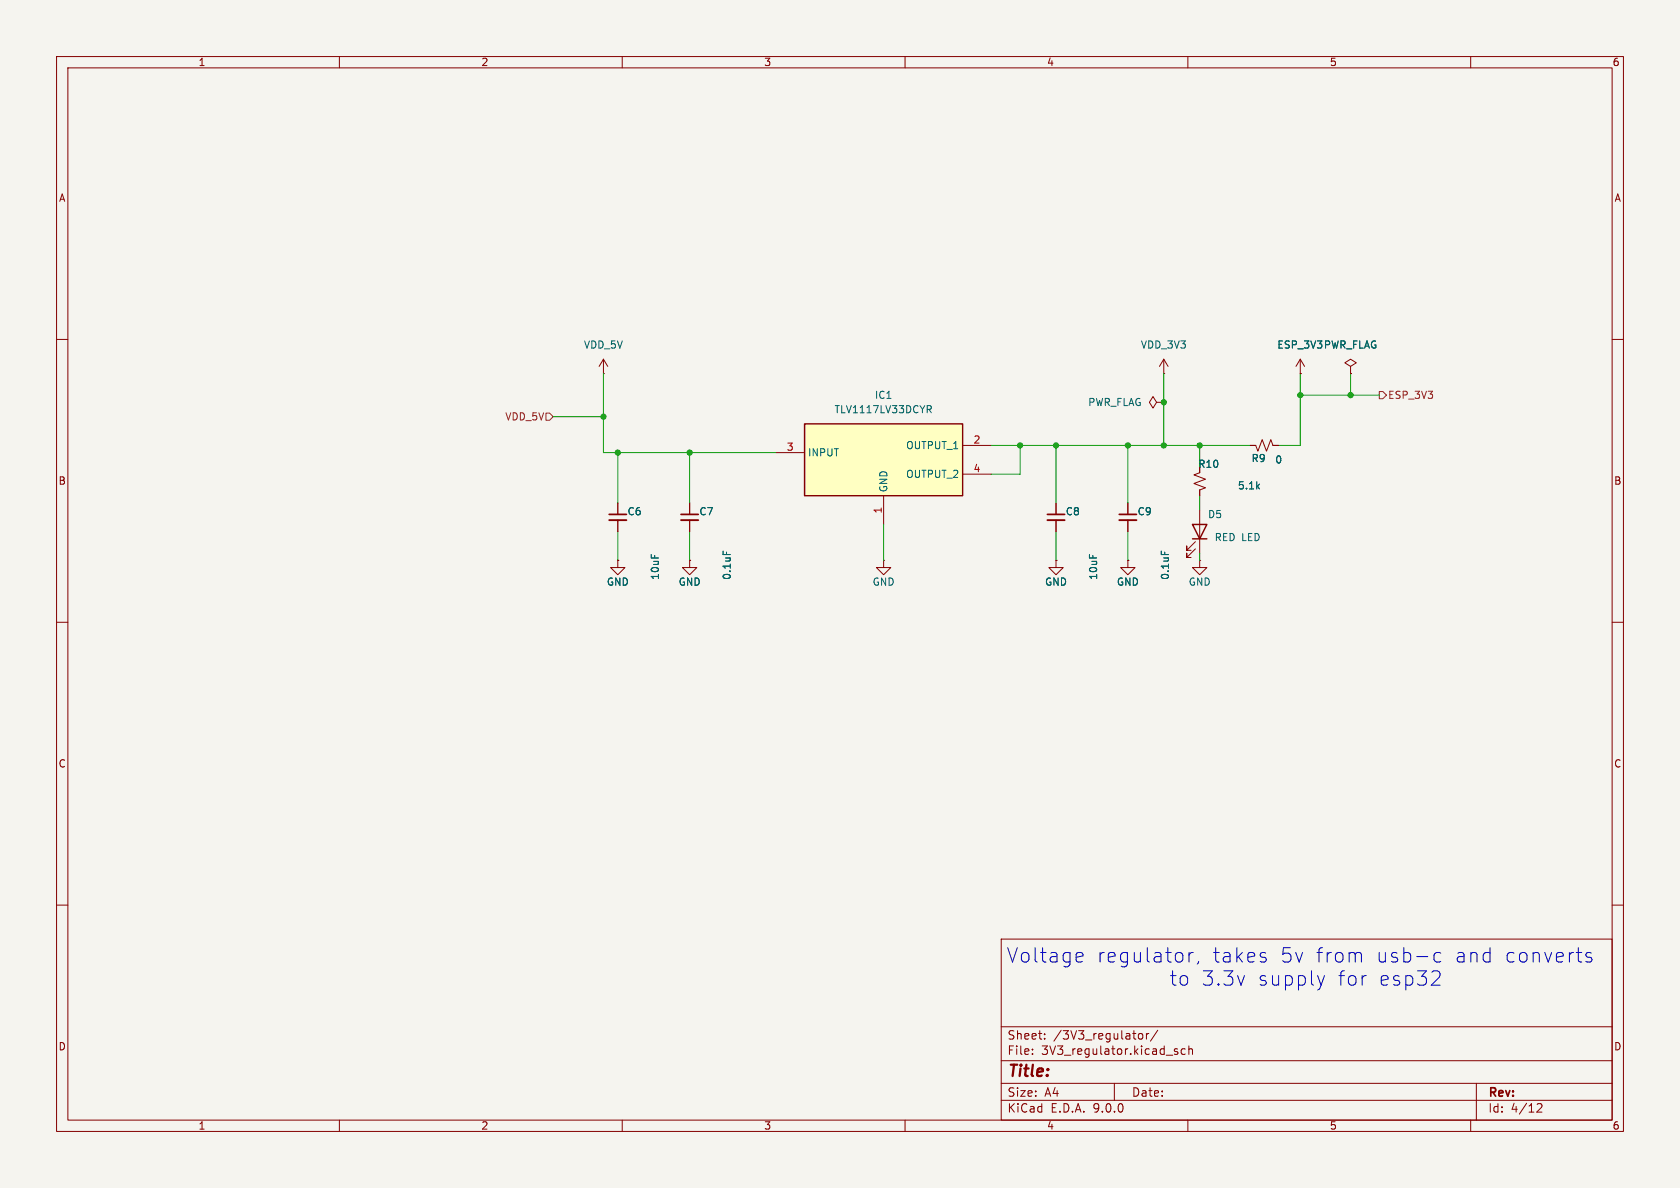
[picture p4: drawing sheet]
(kicad_sch
 (version 20250114)
 (generator "eeschema")
 (generator_version "9.0")
 (paper "A4")
 (lib_symbols
  (symbol "Device:C_Small"
   (pin_numbers (hide yes))
   (pin_names
    (offset 0.254) (hide yes)) (exclude_from_sim no) (in_bom yes) (on_board yes)
   (property "Reference" "C" (at 0.254 1.778 0) (effects (font (size 1.27 1.27)) (justify left)))
   (property "Value" "C_Small" (at 0.254 -2.032 0) (effects (font (size 1.27 1.27)) (justify left)))
   (property "Footprint" "" (at 0 0 0) (effects (font (size 1.27 1.27)) (hide yes)))
   (property "Datasheet" "~" (at 0 0 0) (effects (font (size 1.27 1.27)) (hide yes)))
   (property "Description" "Unpolarized capacitor, small symbol" (at 0 0 0) (effects (font (size 1.27 1.27)) (hide yes)))
   (symbol "C_Small_0_1"
    (polyline (pts (xy -1.524 0.508) (xy 1.524 0.508)) (stroke (width 0.3048) (type default)) (fill (type none)))
    (polyline (pts (xy -1.524 -0.508) (xy 1.524 -0.508)) (stroke (width 0.3302) (type default)) (fill (type none))))
   (symbol "C_Small_1_1"
    (pin passive line (at 0 2.54 270) (length 2.032) (name "~" (effects (font (size 1.27 1.27)))) (number "1" (effects (font (size 1.27 1.27)))))
    (pin passive line (at 0 -2.54 90) (length 2.032) (name "~" (effects (font (size 1.27 1.27)))) (number "2" (effects (font (size 1.27 1.27))))))
   (embedded_fonts no))
  (symbol "Device:LED"
   (pin_numbers (hide yes))
   (pin_names
    (offset 1.016) (hide yes)) (exclude_from_sim no) (in_bom yes) (on_board yes)
   (property "Reference" "D" (at 0 2.54 0) (effects (font (size 1.27 1.27))))
   (property "Value" "LED" (at 0 -2.54 0) (effects (font (size 1.27 1.27))))
   (property "Footprint" "" (at 0 0 0) (effects (font (size 1.27 1.27)) (hide yes)))
   (property "Datasheet" "~" (at 0 0 0) (effects (font (size 1.27 1.27)) (hide yes)))
   (property "Description" "Light emitting diode" (at 0 0 0) (effects (font (size 1.27 1.27)) (hide yes)))
   (property "Sim.Pins" "1=K 2=A" (at 0 0 0) (effects (font (size 1.27 1.27)) (hide yes)))
   (symbol "LED_0_1"
    (polyline (pts (xy -3.048 -0.762) (xy -4.572 -2.286) (xy -3.81 -2.286) (xy -4.572 -2.286) (xy -4.572 -1.524)) (stroke (width 0) (type default)) (fill (type none)))
    (polyline (pts (xy -1.778 -0.762) (xy -3.302 -2.286) (xy -2.54 -2.286) (xy -3.302 -2.286) (xy -3.302 -1.524)) (stroke (width 0) (type default)) (fill (type none)))
    (polyline (pts (xy -1.27 0) (xy 1.27 0)) (stroke (width 0) (type default)) (fill (type none)))
    (polyline (pts (xy -1.27 -1.27) (xy -1.27 1.27)) (stroke (width 0.254) (type default)) (fill (type none)))
    (polyline (pts (xy 1.27 -1.27) (xy 1.27 1.27) (xy -1.27 0) (xy 1.27 -1.27)) (stroke (width 0.254) (type default)) (fill (type none))))
   (symbol "LED_1_1"
    (pin passive line (at -3.81 0 0) (length 2.54) (name "K" (effects (font (size 1.27 1.27)))) (number "1" (effects (font (size 1.27 1.27)))))
    (pin passive line (at 3.81 0 180) (length 2.54) (name "A" (effects (font (size 1.27 1.27)))) (number "2" (effects (font (size 1.27 1.27))))))
   (embedded_fonts no))
  (symbol "Device:R_Small_US"
   (pin_numbers (hide yes))
   (pin_names
    (offset 0.254) (hide yes)) (exclude_from_sim no) (in_bom yes) (on_board yes)
   (property "Reference" "R" (at 0.762 0.508 0) (effects (font (size 1.27 1.27)) (justify left)))
   (property "Value" "R_Small_US" (at 0.762 -1.016 0) (effects (font (size 1.27 1.27)) (justify left)))
   (property "Footprint" "" (at 0 0 0) (effects (font (size 1.27 1.27)) (hide yes)))
   (property "Datasheet" "~" (at 0 0 0) (effects (font (size 1.27 1.27)) (hide yes)))
   (property "Description" "Resistor, small US symbol" (at 0 0 0) (effects (font (size 1.27 1.27)) (hide yes)))
   (symbol "R_Small_US_1_1"
    (polyline (pts (xy 0 1.524) (xy 1.016 1.143) (xy 0 0.762) (xy -1.016 0.381) (xy 0 0)) (stroke (width 0) (type default)) (fill (type none)))
    (polyline (pts (xy 0 0) (xy 1.016 -0.381) (xy 0 -0.762) (xy -1.016 -1.143) (xy 0 -1.524)) (stroke (width 0) (type default)) (fill (type none)))
    (pin passive line (at 0 2.54 270) (length 1.016) (name "~" (effects (font (size 1.27 1.27)))) (number "1" (effects (font (size 1.27 1.27)))))
    (pin passive line (at 0 -2.54 90) (length 1.016) (name "~" (effects (font (size 1.27 1.27)))) (number "2" (effects (font (size 1.27 1.27))))))
   (embedded_fonts no))
  (symbol "TLV1117LV33DCYR:TLV1117LV33DCYR" (exclude_from_sim no) (in_bom yes) (on_board yes)
   (property "Reference" "IC" (at 34.29 7.62 0) (effects (font (size 1.27 1.27)) (justify left top)))
   (property "Value" "TLV1117LV33DCYR" (at 34.29 5.08 0) (effects (font (size 1.27 1.27)) (justify left top)))
   (property "Footprint" "SOT230P700X180-4N" (at 34.29 -94.92 0) (effects (font (size 1.27 1.27)) (justify left top) (hide yes)))
   (property "Datasheet" "http://www.ti.com/lit/gpn/tlv1117lv" (at 34.29 -194.92 0) (effects (font (size 1.27 1.27)) (justify left top) (hide yes)))
   (property "Description" "1-A, Positive Fixed Voltage, Low-Dropout Regulator" (at 0 0 0) (effects (font (size 1.27 1.27)) (hide yes)))
   (property "Height" "1.8" (at 34.29 -394.92 0) (effects (font (size 1.27 1.27)) (justify left top) (hide yes)))
   (property "Mouser Part Number" "595-TLV1117LV33DCYR" (at 34.29 -494.92 0) (effects (font (size 1.27 1.27)) (justify left top) (hide yes)))
   (property "Mouser Price/Stock" "https://www.mouser.co.uk/ProductDetail/Texas-Instruments/TLV1117LV33DCYR?qs=tEz3BkPb1rwzXMb8FiWhow%3D%3D" (at 34.29 -594.92 0) (effects (font (size 1.27 1.27)) (justify left top) (hide yes)))
   (property "Manufacturer_Name" "Texas Instruments" (at 34.29 -694.92 0) (effects (font (size 1.27 1.27)) (justify left top) (hide yes)))
   (property "Manufacturer_Part_Number" "TLV1117LV33DCYR" (at 34.29 -794.92 0) (effects (font (size 1.27 1.27)) (justify left top) (hide yes)))
   (symbol "TLV1117LV33DCYR_1_1"
    (rectangle (start 5.08 2.54) (end 33.02 -10.16) (stroke (width 0.254) (type default)) (fill (type background)))
    (pin passive line (at 0 -2.54 0) (length 5.08) (name "INPUT" (effects (font (size 1.27 1.27)))) (number "3" (effects (font (size 1.27 1.27)))))
    (pin passive line (at 19.05 -15.24 90) (length 5.08) (name "GND" (effects (font (size 1.27 1.27)))) (number "1" (effects (font (size 1.27 1.27)))))
    (pin passive line (at 38.1 -1.27 180) (length 5.08) (name "OUTPUT_1" (effects (font (size 1.27 1.27)))) (number "2" (effects (font (size 1.27 1.27)))))
    (pin passive line (at 38.1 -6.35 180) (length 5.08) (name "OUTPUT_2" (effects (font (size 1.27 1.27)))) (number "4" (effects (font (size 1.27 1.27))))))
   (embedded_fonts no))
  (symbol "power:GND"
   (power)
   (pin_numbers (hide yes))
   (pin_names
    (offset 0) (hide yes)) (exclude_from_sim no) (in_bom yes) (on_board yes)
   (property "Reference" "#PWR" (at 0 -6.35 0) (effects (font (size 1.27 1.27)) (hide yes)))
   (property "Value" "GND" (at 0 -3.81 0) (effects (font (size 1.27 1.27))))
   (property "Footprint" "" (at 0 0 0) (effects (font (size 1.27 1.27)) (hide yes)))
   (property "Datasheet" "" (at 0 0 0) (effects (font (size 1.27 1.27)) (hide yes)))
   (property "Description" "Power symbol creates a global label with name \"GND\" , ground" (at 0 0 0) (effects (font (size 1.27 1.27)) (hide yes)))
   (symbol "GND_0_1"
    (polyline (pts (xy 0 0) (xy 0 -1.27) (xy 1.27 -1.27) (xy 0 -2.54) (xy -1.27 -1.27) (xy 0 -1.27)) (stroke (width 0) (type default)) (fill (type none))))
   (symbol "GND_1_1"
    (pin power_in line (at 0 0 270) (length 0) (name "~" (effects (font (size 1.27 1.27)))) (number "1" (effects (font (size 1.27 1.27))))))
   (embedded_fonts no))
  (symbol "power:PWR_FLAG"
   (power)
   (pin_numbers (hide yes))
   (pin_names
    (offset 0) (hide yes)) (exclude_from_sim no) (in_bom yes) (on_board yes)
   (property "Reference" "#FLG" (at 0 1.905 0) (effects (font (size 1.27 1.27)) (hide yes)))
   (property "Value" "PWR_FLAG" (at 0 3.81 0) (effects (font (size 1.27 1.27))))
   (property "Footprint" "" (at 0 0 0) (effects (font (size 1.27 1.27)) (hide yes)))
   (property "Datasheet" "~" (at 0 0 0) (effects (font (size 1.27 1.27)) (hide yes)))
   (property "Description" "Special symbol for telling ERC where power comes from" (at 0 0 0) (effects (font (size 1.27 1.27)) (hide yes)))
   (symbol "PWR_FLAG_0_0"
    (pin power_out line (at 0 0 90) (length 0) (name "~" (effects (font (size 1.27 1.27)))) (number "1" (effects (font (size 1.27 1.27))))))
   (symbol "PWR_FLAG_0_1"
    (polyline (pts (xy 0 0) (xy 0 1.27) (xy -1.016 1.905) (xy 0 2.54) (xy 1.016 1.905) (xy 0 1.27)) (stroke (width 0) (type default)) (fill (type none))))
   (embedded_fonts no))
  (symbol "power:VDD"
   (power)
   (pin_numbers (hide yes))
   (pin_names
    (offset 0) (hide yes)) (exclude_from_sim no) (in_bom yes) (on_board yes)
   (property "Reference" "#PWR" (at 0 -3.81 0) (effects (font (size 1.27 1.27)) (hide yes)))
   (property "Value" "VDD" (at 0 3.556 0) (effects (font (size 1.27 1.27))))
   (property "Footprint" "" (at 0 0 0) (effects (font (size 1.27 1.27)) (hide yes)))
   (property "Datasheet" "" (at 0 0 0) (effects (font (size 1.27 1.27)) (hide yes)))
   (property "Description" "Power symbol creates a global label with name \"VDD\"" (at 0 0 0) (effects (font (size 1.27 1.27)) (hide yes)))
   (symbol "VDD_0_1"
    (polyline (pts (xy -0.762 1.27) (xy 0 2.54)) (stroke (width 0) (type default)) (fill (type none)))
    (polyline (pts (xy 0 2.54) (xy 0.762 1.27)) (stroke (width 0) (type default)) (fill (type none)))
    (polyline (pts (xy 0 0) (xy 0 2.54)) (stroke (width 0) (type default)) (fill (type none))))
   (symbol "VDD_1_1"
    (pin power_in line (at 0 0 90) (length 0) (name "~" (effects (font (size 1.27 1.27)))) (number "1" (effects (font (size 1.27 1.27))))))
   (embedded_fonts no)))
 (text "Voltage regulator, takes 5v from usb-c and converts \nto 3.3v supply for esp32"
  (exclude_from_sim no)
  (at 230.886 171.196 0)
  (effects (font (size 2.54 2.54))))
 (junction
  (at 212.09 78.74)
  (diameter 0)
  (color 0 0 0 0))
 (junction
  (at 205.74 71.12)
  (diameter 0)
  (color 0 0 0 0))
 (junction
  (at 106.68 73.66)
  (diameter 0)
  (color 0 0 0 0))
 (junction
  (at 205.74 78.74)
  (diameter 0)
  (color 0 0 0 0))
 (junction
  (at 199.39 78.74)
  (diameter 0)
  (color 0 0 0 0))
 (junction
  (at 109.22 80.01)
  (diameter 0)
  (color 0 0 0 0))
 (junction
  (at 121.92 80.01)
  (diameter 0)
  (color 0 0 0 0))
 (junction
  (at 229.87 69.85)
  (diameter 0)
  (color 0 0 0 0))
 (junction
  (at 238.76 69.85)
  (diameter 0)
  (color 0 0 0 0))
 (junction
  (at 186.69 78.74)
  (diameter 0)
  (color 0 0 0 0))
 (junction
  (at 180.34 78.74)
  (diameter 0)
  (color 0 0 0 0))
 (wire
  (pts (xy 199.39 78.74) (xy 199.39 88.9))
  (stroke (width 0) (type default)))
 (wire
  (pts (xy 106.68 73.66) (xy 106.68 80.01))
  (stroke (width 0) (type default)))
 (wire
  (pts (xy 121.92 80.01) (xy 121.92 88.9))
  (stroke (width 0) (type default)))
 (wire
  (pts (xy 205.74 66.04) (xy 205.74 71.12))
  (stroke (width 0) (type default)))
 (wire
  (pts (xy 199.39 93.98) (xy 199.39 99.06))
  (stroke (width 0) (type default)))
 (wire
  (pts (xy 199.39 78.74) (xy 186.69 78.74))
  (stroke (width 0) (type default)))
 (wire
  (pts (xy 175.26 78.74) (xy 180.34 78.74))
  (stroke (width 0) (type default)))
 (wire
  (pts (xy 229.87 69.85) (xy 238.76 69.85))
  (stroke (width 0) (type default)))
 (wire
  (pts (xy 229.87 69.85) (xy 229.87 78.74))
  (stroke (width 0) (type default)))
 (wire
  (pts (xy 106.68 80.01) (xy 109.22 80.01))
  (stroke (width 0) (type default)))
 (wire
  (pts (xy 212.09 78.74) (xy 220.98 78.74))
  (stroke (width 0) (type default)))
 (wire
  (pts (xy 109.22 80.01) (xy 121.92 80.01))
  (stroke (width 0) (type default)))
 (wire
  (pts (xy 156.21 92.71) (xy 156.21 99.06))
  (stroke (width 0) (type default)))
 (wire
  (pts (xy 109.22 88.9) (xy 109.22 80.01))
  (stroke (width 0) (type default)))
 (wire
  (pts (xy 180.34 78.74) (xy 180.34 83.82))
  (stroke (width 0) (type default)))
 (wire
  (pts (xy 97.79 73.66) (xy 106.68 73.66))
  (stroke (width 0) (type default)))
 (wire
  (pts (xy 121.92 80.01) (xy 137.16 80.01))
  (stroke (width 0) (type default)))
 (wire
  (pts (xy 212.09 97.79) (xy 212.09 99.06))
  (stroke (width 0) (type default)))
 (wire
  (pts (xy 186.69 78.74) (xy 180.34 78.74))
  (stroke (width 0) (type default)))
 (wire
  (pts (xy 229.87 66.04) (xy 229.87 69.85))
  (stroke (width 0) (type default)))
 (wire
  (pts (xy 175.26 83.82) (xy 180.34 83.82))
  (stroke (width 0) (type default)))
 (wire
  (pts (xy 186.69 78.74) (xy 186.69 88.9))
  (stroke (width 0) (type default)))
 (wire
  (pts (xy 226.06 78.74) (xy 229.87 78.74))
  (stroke (width 0) (type default)))
 (wire
  (pts (xy 199.39 78.74) (xy 205.74 78.74))
  (stroke (width 0) (type default)))
 (wire
  (pts (xy 109.22 93.98) (xy 109.22 99.06))
  (stroke (width 0) (type default)))
 (wire
  (pts (xy 106.68 66.04) (xy 106.68 73.66))
  (stroke (width 0) (type default)))
 (wire
  (pts (xy 205.74 71.12) (xy 205.74 78.74))
  (stroke (width 0) (type default)))
 (wire
  (pts (xy 212.09 82.55) (xy 212.09 78.74))
  (stroke (width 0) (type default)))
 (wire
  (pts (xy 238.76 66.04) (xy 238.76 69.85))
  (stroke (width 0) (type default)))
 (wire
  (pts (xy 121.92 93.98) (xy 121.92 99.06))
  (stroke (width 0) (type default)))
 (wire
  (pts (xy 212.09 87.63) (xy 212.09 90.17))
  (stroke (width 0) (type default)))
 (wire
  (pts (xy 205.74 78.74) (xy 212.09 78.74))
  (stroke (width 0) (type default)))
 (wire
  (pts (xy 238.76 69.85) (xy 243.84 69.85))
  (stroke (width 0) (type default)))
 (wire
  (pts (xy 186.69 93.98) (xy 186.69 99.06))
  (stroke (width 0) (type default)))
 (hierarchical_label "ESP_3V3"
  (shape output)
  (at 243.84 69.85 0)
  (effects (font (size 1.27 1.27)) (justify left)))
 (hierarchical_label "VDD_5V"
  (shape input)
  (at 97.79 73.66 180)
  (effects (font (size 1.27 1.27)) (justify right)))
 (symbol
  (lib_id "power:PWR_FLAG")
  (at 205.74 71.12 90)
  (unit 1)
  (exclude_from_sim no)
  (in_bom yes)
  (on_board yes)
  (dnp no)
  (fields_autoplaced yes)
  (property "Reference" "#FLG05" (at 203.835 71.12 0) (effects (font (size 1.27 1.27)) (hide yes)))
  (property "Value" "PWR_FLAG" (at 201.93 71.1199 90) (effects (font (size 1.27 1.27)) (justify left)))
  (property "Footprint" "" (at 205.74 71.12 0) (effects (font (size 1.27 1.27)) (hide yes)))
  (property "Datasheet" "~" (at 205.74 71.12 0) (effects (font (size 1.27 1.27)) (hide yes)))
  (property "Description" "Special symbol for telling ERC where power comes from" (at 205.74 71.12 0) (effects (font (size 1.27 1.27)) (hide yes)))
  (pin "1"))
 (symbol
  (lib_id "power:GND")
  (at 186.69 99.06 0)
  (mirror y)
  (unit 1)
  (exclude_from_sim no)
  (in_bom yes)
  (on_board yes)
  (dnp no)
  (property "Reference" "#PWR026" (at 186.69 105.41 0) (effects (font (size 1.27 1.27)) (hide yes)))
  (property "Value" "GND" (at 186.69 102.87 0) (effects (font (size 1.27 1.27))))
  (property "Footprint" "" (at 186.69 99.06 0) (effects (font (size 1.27 1.27)) (hide yes)))
  (property "Datasheet" "" (at 186.69 99.06 0) (effects (font (size 1.27 1.27)) (hide yes)))
  (property "Description" "Power symbol creates a global label with name \"GND\" , ground" (at 186.69 99.06 0) (effects (font (size 1.27 1.27)) (hide yes)))
  (pin "1"))
 (symbol
  (lib_id "power:GND")
  (at 109.22 99.06 0)
  (mirror y)
  (unit 1)
  (exclude_from_sim no)
  (in_bom yes)
  (on_board yes)
  (dnp no)
  (property "Reference" "#PWR023" (at 109.22 105.41 0) (effects (font (size 1.27 1.27)) (hide yes)))
  (property "Value" "GND" (at 109.22 102.87 0) (effects (font (size 1.27 1.27))))
  (property "Footprint" "" (at 109.22 99.06 0) (effects (font (size 1.27 1.27)) (hide yes)))
  (property "Datasheet" "" (at 109.22 99.06 0) (effects (font (size 1.27 1.27)) (hide yes)))
  (property "Description" "Power symbol creates a global label with name \"GND\" , ground" (at 109.22 99.06 0) (effects (font (size 1.27 1.27)) (hide yes)))
  (pin "1"))
 (symbol
  (lib_id "Device:C_Small")
  (at 186.69 91.44 0)
  (mirror y)
  (unit 1)
  (exclude_from_sim no)
  (in_bom yes)
  (on_board yes)
  (dnp no)
  (property "Reference" "C8" (at 191.008 90.424 0) (effects (font (size 1.27 1.27)) (justify left)))
  (property "Value" "10uF" (at 193.294 102.616 90) (effects (font (size 1.27 1.27)) (justify left)))
  (property "Footprint" "Capacitor_SMD:C_0805_2012Metric" (at 186.69 91.44 0) (effects (font (size 1.27 1.27)) (hide yes)))
  (property "Datasheet" "~" (at 186.69 91.44 0) (effects (font (size 1.27 1.27)) (hide yes)))
  (property "Description" "Unpolarized capacitor, small symbol" (at 186.69 91.44 0) (effects (font (size 1.27 1.27)) (hide yes)))
  (pin "1")
  (pin "2"))
 (symbol
  (lib_id "power:GND")
  (at 212.09 99.06 0)
  (mirror y)
  (unit 1)
  (exclude_from_sim no)
  (in_bom yes)
  (on_board yes)
  (dnp no)
  (property "Reference" "#PWR028" (at 212.09 105.41 0) (effects (font (size 1.27 1.27)) (hide yes)))
  (property "Value" "GND" (at 212.09 102.87 0) (effects (font (size 1.27 1.27))))
  (property "Footprint" "" (at 212.09 99.06 0) (effects (font (size 1.27 1.27)) (hide yes)))
  (property "Datasheet" "" (at 212.09 99.06 0) (effects (font (size 1.27 1.27)) (hide yes)))
  (property "Description" "Power symbol creates a global label with name \"GND\" , ground" (at 212.09 99.06 0) (effects (font (size 1.27 1.27)) (hide yes)))
  (pin "1"))
 (symbol
  (lib_id "power:GND")
  (at 156.21 99.06 0)
  (mirror y)
  (unit 1)
  (exclude_from_sim no)
  (in_bom yes)
  (on_board yes)
  (dnp no)
  (property "Reference" "#PWR025" (at 156.21 105.41 0) (effects (font (size 1.27 1.27)) (hide yes)))
  (property "Value" "GND" (at 156.21 102.87 0) (effects (font (size 1.27 1.27))))
  (property "Footprint" "" (at 156.21 99.06 0) (effects (font (size 1.27 1.27)) (hide yes)))
  (property "Datasheet" "" (at 156.21 99.06 0) (effects (font (size 1.27 1.27)) (hide yes)))
  (property "Description" "Power symbol creates a global label with name \"GND\" , ground" (at 156.21 99.06 0) (effects (font (size 1.27 1.27)) (hide yes)))
  (pin "1"))
 (symbol
  (lib_id "power:GND")
  (at 199.39 99.06 0)
  (mirror y)
  (unit 1)
  (exclude_from_sim no)
  (in_bom yes)
  (on_board yes)
  (dnp no)
  (property "Reference" "#PWR027" (at 199.39 105.41 0) (effects (font (size 1.27 1.27)) (hide yes)))
  (property "Value" "GND" (at 199.39 102.87 0) (effects (font (size 1.27 1.27))))
  (property "Footprint" "" (at 199.39 99.06 0) (effects (font (size 1.27 1.27)) (hide yes)))
  (property "Datasheet" "" (at 199.39 99.06 0) (effects (font (size 1.27 1.27)) (hide yes)))
  (property "Description" "Power symbol creates a global label with name \"GND\" , ground" (at 199.39 99.06 0) (effects (font (size 1.27 1.27)) (hide yes)))
  (pin "1"))
 (symbol
  (lib_id "Device:LED")
  (at 212.09 93.98 270)
  (mirror x)
  (unit 1)
  (exclude_from_sim no)
  (in_bom yes)
  (on_board yes)
  (dnp no)
  (property "Reference" "D5" (at 216.154 90.932 90) (effects (font (size 1.27 1.27)) (justify right)))
  (property "Value" "RED LED" (at 214.63 94.996 90) (effects (font (size 1.27 1.27)) (justify left)))
  (property "Footprint" "LED_SMD:LED_0805_2012Metric" (at 212.09 93.98 0) (effects (font (size 1.27 1.27)) (hide yes)))
  (property "Datasheet" "~" (at 212.09 93.98 0) (effects (font (size 1.27 1.27)) (hide yes)))
  (property "Description" "Light emitting diode" (at 212.09 93.98 0) (effects (font (size 1.27 1.27)) (hide yes)))
  (property "Sim.Pins" "1=K 2=A" (at 212.09 93.98 0) (effects (font (size 1.27 1.27)) (hide yes)))
  (pin "2")
  (pin "1"))
 (symbol
  (lib_id "TLV1117LV33DCYR:TLV1117LV33DCYR")
  (at 137.16 77.47 0)
  (unit 1)
  (exclude_from_sim no)
  (in_bom yes)
  (on_board yes)
  (dnp no)
  (fields_autoplaced yes)
  (property "Reference" "IC1" (at 156.21 69.85 0) (effects (font (size 1.27 1.27))))
  (property "Value" "TLV1117LV33DCYR" (at 156.21 72.39 0) (effects (font (size 1.27 1.27))))
  (property "Footprint" "TLV1117LV33DCYR:SOT230P700X180-4N" (at 171.45 172.39 0) (effects (font (size 1.27 1.27)) (justify left top) (hide yes)))
  (property "Datasheet" "http://www.ti.com/lit/gpn/tlv1117lv" (at 171.45 272.39 0) (effects (font (size 1.27 1.27)) (justify left top) (hide yes)))
  (property "Description" "1-A, Positive Fixed Voltage, Low-Dropout Regulator" (at 137.16 77.47 0) (effects (font (size 1.27 1.27)) (hide yes)))
  (property "Height" "1.8" (at 171.45 472.39 0) (effects (font (size 1.27 1.27)) (justify left top) (hide yes)))
  (property "Mouser Part Number" "595-TLV1117LV33DCYR" (at 171.45 572.39 0) (effects (font (size 1.27 1.27)) (justify left top) (hide yes)))
  (property "Mouser Price/Stock" "https://www.mouser.co.uk/ProductDetail/Texas-Instruments/TLV1117LV33DCYR?qs=tEz3BkPb1rwzXMb8FiWhow%3D%3D" (at 171.45 672.39 0) (effects (font (size 1.27 1.27)) (justify left top) (hide yes)))
  (property "Manufacturer_Name" "Texas Instruments" (at 171.45 772.39 0) (effects (font (size 1.27 1.27)) (justify left top) (hide yes)))
  (property "Manufacturer_Part_Number" "TLV1117LV33DCYR" (at 171.45 872.39 0) (effects (font (size 1.27 1.27)) (justify left top) (hide yes)))
  (pin "1")
  (pin "3")
  (pin "2")
  (pin "4"))
 (symbol
  (lib_id "Device:R_Small_US")
  (at 212.09 85.09 0)
  (mirror y)
  (unit 1)
  (exclude_from_sim no)
  (in_bom yes)
  (on_board yes)
  (dnp no)
  (property "Reference" "R10" (at 215.646 82.042 0) (effects (font (size 1.27 1.27)) (justify left)))
  (property "Value" "5.1k" (at 223.012 85.852 0) (effects (font (size 1.27 1.27)) (justify left)))
  (property "Footprint" "Resistor_SMD:R_0805_2012Metric" (at 212.09 85.09 0) (effects (font (size 1.27 1.27)) (hide yes)))
  (property "Datasheet" "~" (at 212.09 85.09 0) (effects (font (size 1.27 1.27)) (hide yes)))
  (property "Description" "Resistor, small US symbol" (at 212.09 85.09 0) (effects (font (size 1.27 1.27)) (hide yes)))
  (pin "1")
  (pin "2"))
 (symbol
  (lib_id "power:VDD")
  (at 205.74 66.04 0)
  (unit 1)
  (exclude_from_sim no)
  (in_bom yes)
  (on_board yes)
  (dnp no)
  (fields_autoplaced yes)
  (property "Reference" "#PWR021" (at 205.74 69.85 0) (effects (font (size 1.27 1.27)) (hide yes)))
  (property "Value" "VDD_3V3" (at 205.74 60.96 0) (effects (font (size 1.27 1.27))))
  (property "Footprint" "" (at 205.74 66.04 0) (effects (font (size 1.27 1.27)) (hide yes)))
  (property "Datasheet" "" (at 205.74 66.04 0) (effects (font (size 1.27 1.27)) (hide yes)))
  (property "Description" "Power symbol creates a global label with name \"VDD\"" (at 205.74 66.04 0) (effects (font (size 1.27 1.27)) (hide yes)))
  (pin "1"))
 (symbol
  (lib_id "Device:C_Small")
  (at 121.92 91.44 0)
  (mirror y)
  (unit 1)
  (exclude_from_sim no)
  (in_bom yes)
  (on_board yes)
  (dnp no)
  (property "Reference" "C7" (at 126.238 90.424 0) (effects (font (size 1.27 1.27)) (justify left)))
  (property "Value" "0.1uF" (at 128.524 102.616 90) (effects (font (size 1.27 1.27)) (justify left)))
  (property "Footprint" "Capacitor_SMD:C_0805_2012Metric" (at 121.92 91.44 0) (effects (font (size 1.27 1.27)) (hide yes)))
  (property "Datasheet" "~" (at 121.92 91.44 0) (effects (font (size 1.27 1.27)) (hide yes)))
  (property "Description" "Unpolarized capacitor, small symbol" (at 121.92 91.44 0) (effects (font (size 1.27 1.27)) (hide yes)))
  (pin "1")
  (pin "2"))
 (symbol
  (lib_id "power:VDD")
  (at 106.68 66.04 0)
  (unit 1)
  (exclude_from_sim no)
  (in_bom yes)
  (on_board yes)
  (dnp no)
  (fields_autoplaced yes)
  (property "Reference" "#PWR020" (at 106.68 69.85 0) (effects (font (size 1.27 1.27)) (hide yes)))
  (property "Value" "VDD_5V" (at 106.68 60.96 0) (effects (font (size 1.27 1.27))))
  (property "Footprint" "" (at 106.68 66.04 0) (effects (font (size 1.27 1.27)) (hide yes)))
  (property "Datasheet" "" (at 106.68 66.04 0) (effects (font (size 1.27 1.27)) (hide yes)))
  (property "Description" "Power symbol creates a global label with name \"VDD\"" (at 106.68 66.04 0) (effects (font (size 1.27 1.27)) (hide yes)))
  (pin "1"))
 (symbol
  (lib_id "Device:R_Small_US")
  (at 223.52 78.74 270)
  (mirror x)
  (unit 1)
  (exclude_from_sim no)
  (in_bom yes)
  (on_board yes)
  (dnp no)
  (property "Reference" "R9" (at 222.504 81.026 90) (effects (font (size 1.27 1.27))))
  (property "Value" "0" (at 226.06 81.28 90) (effects (font (size 1.27 1.27))))
  (property "Footprint" "Resistor_SMD:R_0805_2012Metric" (at 223.52 78.74 0) (effects (font (size 1.27 1.27)) (hide yes)))
  (property "Datasheet" "~" (at 223.52 78.74 0) (effects (font (size 1.27 1.27)) (hide yes)))
  (property "Description" "Resistor, small US symbol" (at 223.52 78.74 0) (effects (font (size 1.27 1.27)) (hide yes)))
  (pin "2")
  (pin "1"))
 (symbol
  (lib_id "Device:C_Small")
  (at 109.22 91.44 0)
  (mirror y)
  (unit 1)
  (exclude_from_sim no)
  (in_bom yes)
  (on_board yes)
  (dnp no)
  (property "Reference" "C6" (at 113.538 90.424 0) (effects (font (size 1.27 1.27)) (justify left)))
  (property "Value" "10uF" (at 115.824 102.616 90) (effects (font (size 1.27 1.27)) (justify left)))
  (property "Footprint" "Capacitor_SMD:C_0805_2012Metric" (at 109.22 91.44 0) (effects (font (size 1.27 1.27)) (hide yes)))
  (property "Datasheet" "~" (at 109.22 91.44 0) (effects (font (size 1.27 1.27)) (hide yes)))
  (property "Description" "Unpolarized capacitor, small symbol" (at 109.22 91.44 0) (effects (font (size 1.27 1.27)) (hide yes)))
  (pin "1")
  (pin "2"))
 (symbol
  (lib_id "Device:C_Small")
  (at 199.39 91.44 0)
  (mirror y)
  (unit 1)
  (exclude_from_sim no)
  (in_bom yes)
  (on_board yes)
  (dnp no)
  (property "Reference" "C9" (at 203.708 90.424 0) (effects (font (size 1.27 1.27)) (justify left)))
  (property "Value" "0.1uF" (at 205.994 102.616 90) (effects (font (size 1.27 1.27)) (justify left)))
  (property "Footprint" "Capacitor_SMD:C_0805_2012Metric" (at 199.39 91.44 0) (effects (font (size 1.27 1.27)) (hide yes)))
  (property "Datasheet" "~" (at 199.39 91.44 0) (effects (font (size 1.27 1.27)) (hide yes)))
  (property "Description" "Unpolarized capacitor, small symbol" (at 199.39 91.44 0) (effects (font (size 1.27 1.27)) (hide yes)))
  (pin "1")
  (pin "2"))
 (symbol
  (lib_id "power:GND")
  (at 121.92 99.06 0)
  (mirror y)
  (unit 1)
  (exclude_from_sim no)
  (in_bom yes)
  (on_board yes)
  (dnp no)
  (property "Reference" "#PWR024" (at 121.92 105.41 0) (effects (font (size 1.27 1.27)) (hide yes)))
  (property "Value" "GND" (at 121.92 102.87 0) (effects (font (size 1.27 1.27))))
  (property "Footprint" "" (at 121.92 99.06 0) (effects (font (size 1.27 1.27)) (hide yes)))
  (property "Datasheet" "" (at 121.92 99.06 0) (effects (font (size 1.27 1.27)) (hide yes)))
  (property "Description" "Power symbol creates a global label with name \"GND\" , ground" (at 121.92 99.06 0) (effects (font (size 1.27 1.27)) (hide yes)))
  (pin "1"))
 (symbol
  (lib_id "power:VDD")
  (at 229.87 66.04 0)
  (unit 1)
  (exclude_from_sim no)
  (in_bom yes)
  (on_board yes)
  (dnp no)
  (fields_autoplaced yes)
  (property "Reference" "#PWR022" (at 229.87 69.85 0) (effects (font (size 1.27 1.27)) (hide yes)))
  (property "Value" "ESP_3V3" (at 229.87 60.96 0) (effects (font (size 1.27 1.27))))
  (property "Footprint" "" (at 229.87 66.04 0) (effects (font (size 1.27 1.27)) (hide yes)))
  (property "Datasheet" "" (at 229.87 66.04 0) (effects (font (size 1.27 1.27)) (hide yes)))
  (property "Description" "Power symbol creates a global label with name \"VDD\"" (at 229.87 66.04 0) (effects (font (size 1.27 1.27)) (hide yes)))
  (pin "1"))
 (symbol
  (lib_id "power:PWR_FLAG")
  (at 238.76 66.04 0)
  (unit 1)
  (exclude_from_sim no)
  (in_bom yes)
  (on_board yes)
  (dnp no)
  (fields_autoplaced yes)
  (property "Reference" "#FLG04" (at 238.76 64.135 0) (effects (font (size 1.27 1.27)) (hide yes)))
  (property "Value" "PWR_FLAG" (at 238.76 60.96 0) (effects (font (size 1.27 1.27))))
  (property "Footprint" "" (at 238.76 66.04 0) (effects (font (size 1.27 1.27)) (hide yes)))
  (property "Datasheet" "~" (at 238.76 66.04 0) (effects (font (size 1.27 1.27)) (hide yes)))
  (property "Description" "Special symbol for telling ERC where power comes from" (at 238.76 66.04 0) (effects (font (size 1.27 1.27)) (hide yes)))
  (pin "1")))
